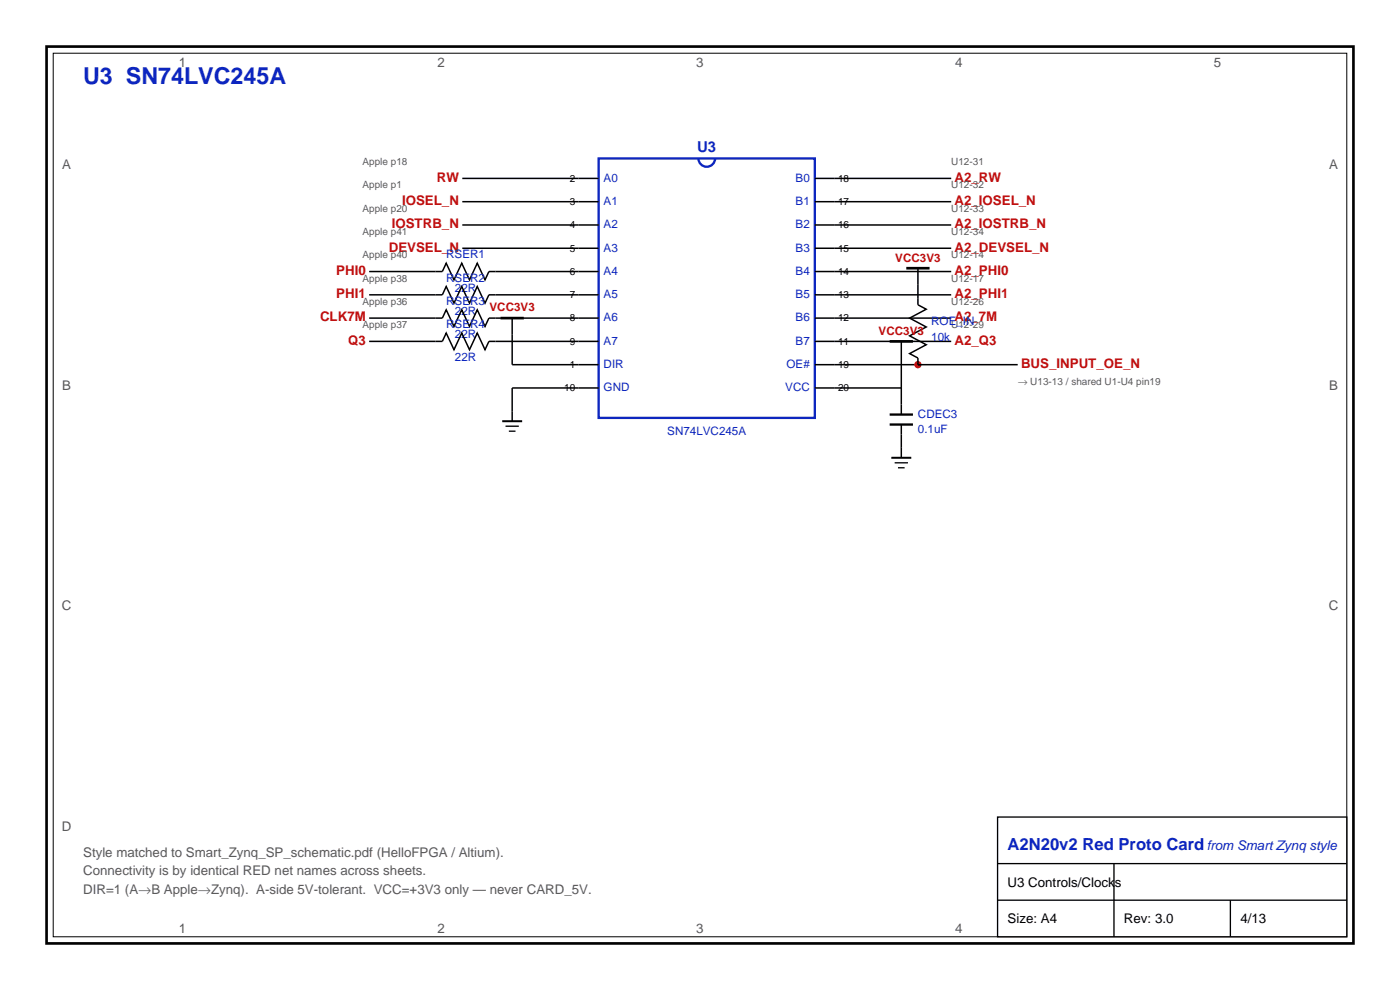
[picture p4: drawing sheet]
<svg xmlns="http://www.w3.org/2000/svg" width="297mm" height="210mm" viewBox="0 0 297 210" stroke-linecap="round" stroke-linejoin="round" font-family="sans-serif">
<path d="M9.9 9.9h277.2v190.2h-277.2z" fill="none" stroke="#000" stroke-width=".56"/>
<path d="M11.3 11.3h274.4v187.4h-274.4z" fill="none" stroke="#000" stroke-width=".21"/>
<path d="M211.6 173.3h74.1v25.4h-74.1z" fill-rule="evenodd" fill="#fff" stroke="#000" stroke-width=".28"/>
<path d="M211.6 190.9h74.1M211.6 183.2h74.1M236.3 183.2v15.5M261 190.9v7.8" fill="none" stroke="#000" stroke-width=".28"/>
<path d="M127 33.6h45.9v55h-45.9z" fill-rule="evenodd" fill="#fff" stroke="#0d26bf" stroke-width=".49"/>
<path d="M148.2 33.6a1.76 1.76 0 0 0 1.7 1.8 1.76 1.76 0 0 0 1.8-1.8" fill="none" stroke="#0d26bf" stroke-width=".49"/>
<g fill="none" stroke="#000" stroke-width=".32">
<path d="M98.1 37.8h28.9M172.9 37.8h28.9M78.3 57.6h15.5l.9-1.8 1.6 3.6 1.7-3.6 1.6 3.6 1.6-3.6 1.7 3.6 .8-1.8h23.3M98.1 42.8h28.9M98.1 47.7h28.9M98.1 52.7h28.9M172.9 42.8h28.9M172.9 47.7h28.9M172.9 52.7h28.9M172.9 57.6h28.9M78.3 62.5h15.5l.9-1.7 1.6 3.5 1.7-3.5 1.6 3.5 1.6-3.5 1.7 3.5 .8-1.8h23.3M78.3 67.5h15.5l.9-1.8 1.6 3.5 1.7-3.5 1.6 3.5 1.6-3.5 1.7 3.5 .8-1.7h23.3"/>
<path d="M78.3 72.4h15.5l.9-1.7 1.6 3.5 1.7-3.5 1.6 3.5 1.6-3.5 1.7 3.5 .8-1.8h23.3M108.7 67.5v9.9h18.3M172.9 62.5h28.9M172.9 67.5h28.9M172.9 72.4h28.9M172.9 77.4h21.8M127 82.3h-18.3v7M172.9 82.3h4.2"/>
</g>
<path d="M106.2 67.5h4.9" fill="none" stroke="#000" stroke-width=".56"/>
<path d="M106.5 89.3h4.3" fill="none" stroke="#000" stroke-width=".42"/>
<path d="M107.2 90.4h2.9M107.9 91.5h1.5" fill="none" stroke="#000" stroke-width=".28"/>
<circle cx="194.7" cy="77.4" r=".78" fill="#bf0d0d"/>
<path d="M194.7 56.9v7.8l1.8 .9-3.5 1.9 3.5 1.9-3.5 1.8 3.5 1.9-3.5 1.9 1.7 .9v1.5h21.2M191.2 72.4v15.5M177.1 82.3h14.1M191.2 90.1v7" fill="none" stroke="#000" stroke-width=".32"/>
<path d="M192.3 56.9h4.9M188.7 72.4h5" fill="none" stroke="#000" stroke-width=".56"/>
<path d="M188.7 87.9h5M188.7 90.1h5" fill="none" stroke="#000" stroke-width=".49"/>
<path d="M189.1 97.1h4.2" fill="none" stroke="#000" stroke-width=".42"/>
<path d="M189.8 98.2h2.8M190.5 99.2h1.4" fill="none" stroke="#000" stroke-width=".28"/>
<text font-size="4.9" fill="#0d26bf" x="17.6" y="17.7">U3 SN74LVC245A</text>
<text font-size="3.5" fill="#0d26bf" x="213.7" y="180.4">A2N20v2 Red Proto Card</text>
<text font-size="3.2" fill="#0d26bf" x="147.9" y="32.2">U3</text>
<g font-size="2.8" fill="#595959">
<text x="37.9" y="14.1">1</text>
<text x="92.8" y="14.1">2</text>
<text x="147.7" y="14.1">3</text>
<text x="202.6" y="14.1">4</text>
<text x="257.5" y="14.1">5</text>
<text x="13.2" y="35.8">A</text>
<text x="281.9" y="35.8">A</text>
<text x="13.2" y="82.6">B</text>
<text x="281.9" y="82.6">B</text>
<text x="13.1" y="129.5">C</text>
<text x="281.9" y="129.5">C</text>
<text x="13.1" y="176.3">D</text>
<text x="17.6" y="181.8">Style matched to Smart_Zynq_SP_schematic.pdf (HelloFPGA / Altium).</text>
<text x="17.6" y="185.7">Connectivity is by identical RED net names across sheets.</text>
<text x="17.6" y="189.5">DIR=1 (A→B Apple→Zynq). A-side 5V-tolerant. VCC=+3V3 only — never CARD_5V.</text>
<text x="37.9" y="198">1</text>
<text x="92.8" y="198">2</text>
<text x="147.7" y="198">3</text>
<text x="202.6" y="198">4</text>
</g>
<g font-size="2.8" fill="#bf0d0d">
<text x="92.7" y="38.5">RW</text>
<text x="202.5" y="38.5">A2_RW</text>
<text x="85.3" y="43.5">IOSEL_N</text>
<text x="202.5" y="43.5">A2_IOSEL_N</text>
<text x="82.5" y="53.4">DEVSEL_N</text>
<text x="83.1" y="48.4">IOSTRB_N</text>
<text x="202.5" y="48.4">A2_IOSTRB_N</text>
<text x="202.5" y="53.4">A2_DEVSEL_N</text>
<text x="71.3" y="58.3">PHI0</text>
<text x="202.5" y="58.3">A2_PHI0</text>
<text x="71.3" y="63.2">PHI1</text>
<text x="202.5" y="63.2">A2_PHI1</text>
<text x="67.9" y="68.2">CLK7M</text>
<text x="202.5" y="68.2">A2_7M</text>
<text x="73.8" y="73.1">Q3</text>
<text x="202.5" y="73.1">A2_Q3</text>
<text x="216.6" y="78.1">BUS_INPUT_OE_N</text>
</g>
<text font-size="2.8" fill="#0d26bf" x="256" y="180.4">from Smart Zynq style</text>
<g font-size="2.8">
<text x="213.7" y="188.1">U3 Controls/Clocks</text>
<text x="213.7" y="195.9">Size: A4</text>
<text x="238.4" y="195.9">Rev: 3.0</text>
<text x="263.1" y="195.9">4/13</text>
</g>
<g font-size="2.5" fill="#0d26bf">
<text x="128.1" y="38.5">A0</text>
<text x="168.8" y="38.5">B0</text>
<text x="128.1" y="43.5">A1</text>
<text x="168.8" y="43.5">B1</text>
<text x="128.1" y="48.4">A2</text>
<text x="128.1" y="53.4">A3</text>
<text x="168.8" y="48.4">B2</text>
<text x="168.8" y="53.4">B3</text>
<text x="94.7" y="54.8">RSER1</text>
<text x="94.7" y="59.7">RSER2</text>
<text x="128.1" y="58.3">A4</text>
<text x="168.8" y="58.3">B4</text>
<text x="94.7" y="64.7">RSER3</text>
<text x="96.5" y="61.8">22R</text>
<text x="128.1" y="63.2">A5</text>
<text x="168.8" y="63.2">B5</text>
<text x="94.7" y="69.6">RSER4</text>
<text x="96.5" y="66.8">22R</text>
<text x="96.5" y="71.7">22R</text>
<text x="128.1" y="68.2">A6</text>
<text x="168.8" y="68.2">B6</text>
<text x="197.6" y="68.9">ROE_IN</text>
<text x="96.5" y="76.6">22R</text>
<text x="128.1" y="73.1">A7</text>
<text x="168.8" y="73.1">B7</text>
<text x="197.6" y="72.4">10k</text>
<text x="128.1" y="78.1">DIR</text>
<text x="128.1" y="83">GND</text>
<text x="166.6" y="83">VCC</text>
<text x="166.9" y="78.1">OE#</text>
<text x="194.7" y="88.6">CDEC3</text>
<text x="141.6" y="92.2">SN74LVC245A</text>
<text x="194.7" y="91.8">0.1uF</text>
</g>
<g font-size="2.5" fill="#bf0d0d">
<text x="189.9" y="55.5">VCC3V3</text>
<text x="103.9" y="66.1">VCC3V3</text>
<text x="186.4" y="71">VCC3V3</text>
</g>
<g font-size="2.1" fill="#595959">
<text x="76.9" y="35">Apple p18</text>
<text x="201.8" y="35">U12-31</text>
<text x="76.9" y="40">Apple p1</text>
<text x="201.8" y="40">U12-32</text>
<text x="76.9" y="44.9">Apple p20</text>
<text x="201.8" y="44.9">U12-33</text>
<text x="76.9" y="49.8">Apple p41</text>
<text x="201.8" y="49.8">U12-34</text>
<text x="76.9" y="54.8">Apple p40</text>
<text x="76.9" y="59.7">Apple p38</text>
<text x="201.8" y="54.8">U12-14</text>
<text x="201.8" y="59.7">U12-17</text>
<text x="76.9" y="64.7">Apple p36</text>
<text x="201.8" y="64.7">U12-26</text>
<text x="76.9" y="69.6">Apple p37</text>
<text x="201.8" y="69.6">U12-29</text>
<text x="215.9" y="81.6">→ U13-13 / shared U1-U4 pin19</text>
</g>
<g font-size="2.1">
<text x="120.9" y="38.5">2</text>
<text x="177.8" y="38.5">18</text>
<text x="120.9" y="43.5">3</text>
<text x="177.8" y="43.5">17</text>
<text x="120.9" y="48.4">4</text>
<text x="120.9" y="53.4">5</text>
<text x="177.8" y="48.4">16</text>
<text x="177.8" y="53.4">15</text>
<text x="120.9" y="58.3">6</text>
<text x="177.8" y="58.3">14</text>
<text x="120.9" y="63.2">7</text>
<text x="177.8" y="63.2">13</text>
<text x="120.9" y="68.2">8</text>
<text x="177.8" y="68.2">12</text>
<text x="120.9" y="73.1">9</text>
<text x="177.8" y="73.1">11</text>
<text x="119.7" y="83">10</text>
<text x="120.9" y="78.1">1</text>
<text x="177.8" y="78.1">19</text>
<text x="177.8" y="83">20</text>
</g>
</svg>
